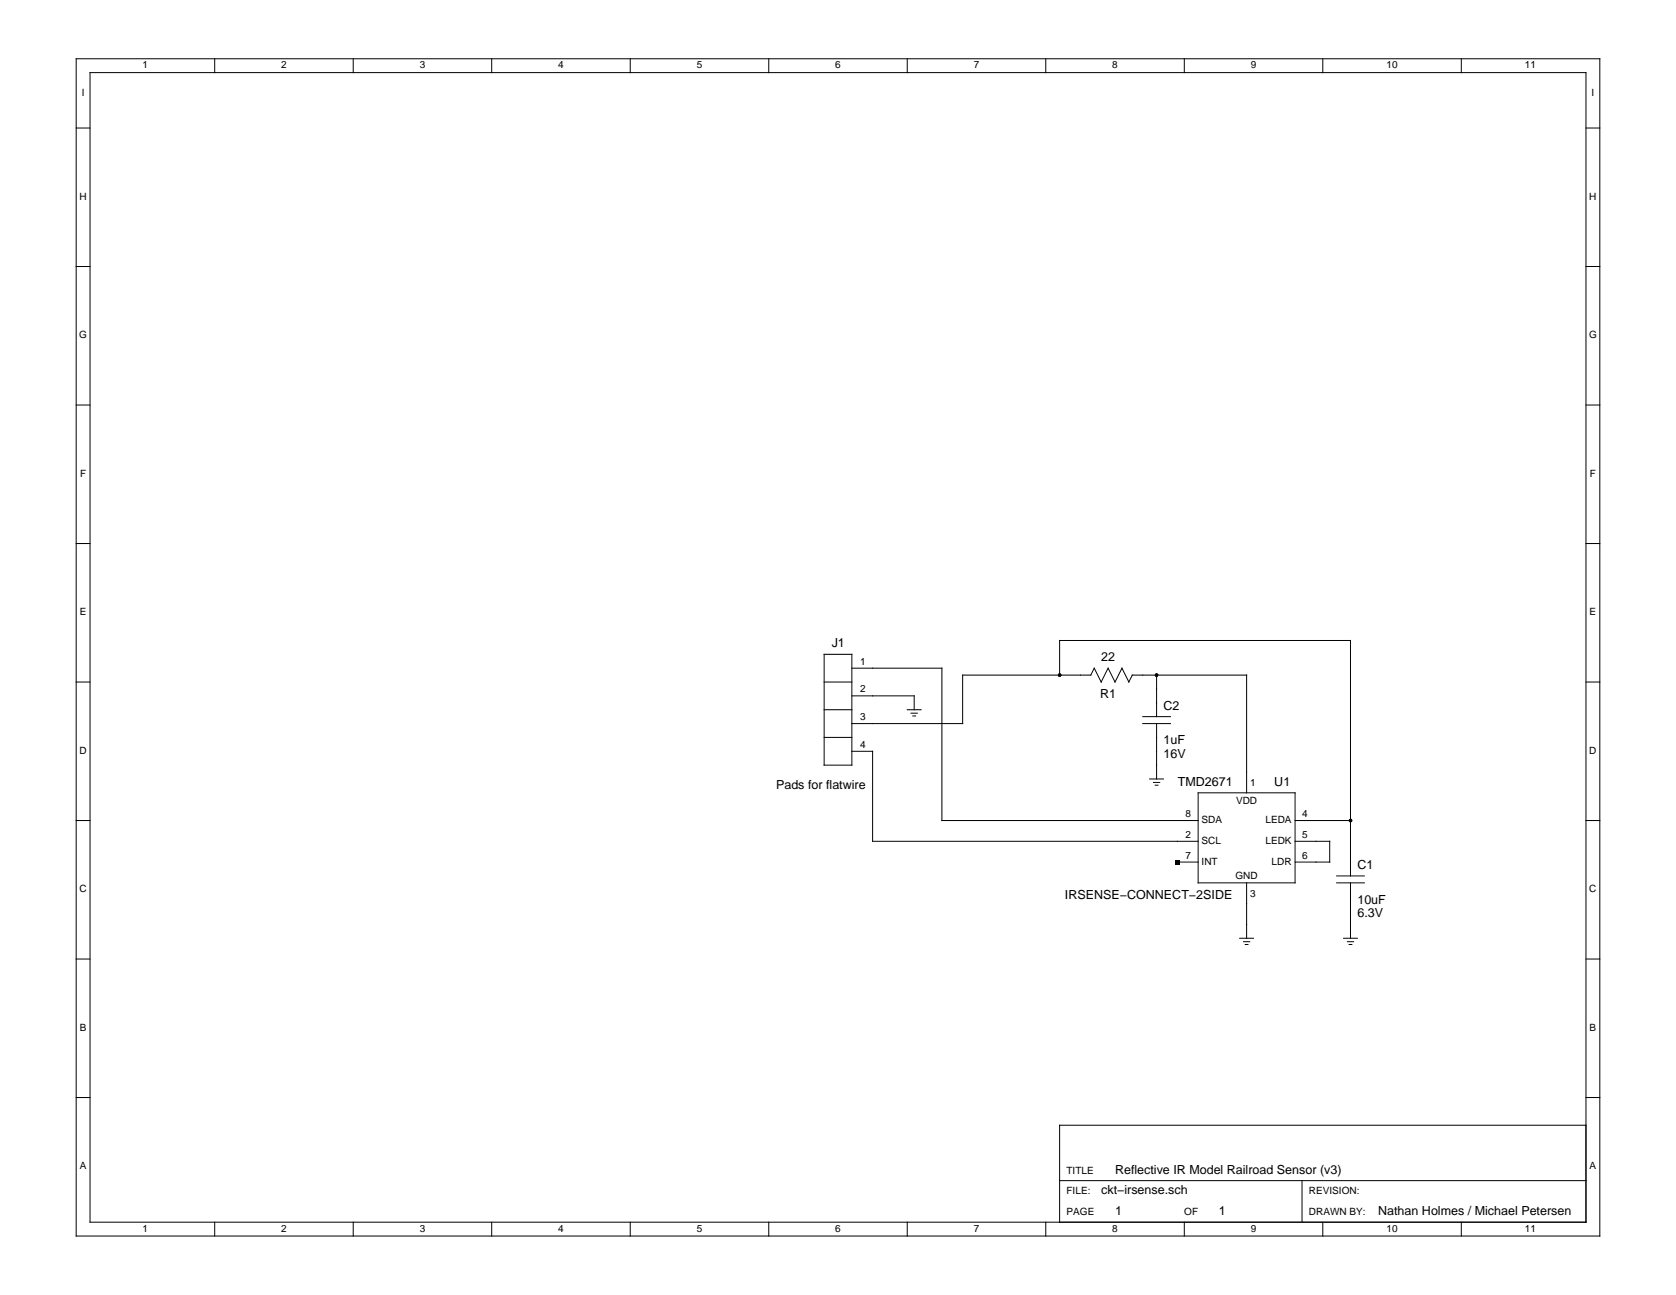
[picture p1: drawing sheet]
<svg xmlns="http://www.w3.org/2000/svg" width="279mm" height="216mm" viewBox="0 0 279 216" stroke-linecap="round" stroke-linejoin="round" font-family="sans-serif">
<g fill="none" stroke="#000" stroke-width=".17">
<path d="M12.7 9.8h254v196.3h-254zM15 12.1h249.4v191.7h-249.4zM35.8 9.8v2.3M58.9 9.8v2.3M82 9.8v2.3M105.1 9.8v2.3M128.2 9.8v2.3M151.2 9.8v2.3M174.3 9.8v2.3M197.4 9.8v2.3M220.5 9.8v2.3M243.6 9.8v2.3"/>
<path d="M12.7 21.3h2.3M264.4 21.3h2.3M12.7 44.4h2.3M264.4 44.4h2.3M12.7 67.5h2.3M264.4 67.5h2.3M12.7 90.6h2.3M264.4 90.6h2.3M12.7 113.7h2.3M137.4 113.7h4.6M137.4 118.3h4.6M137.4 109.1h4.6v18.5h-4.6z"/>
<path d="M142 111.4h15v25.4h42.7M142 116h10.4v2.3M151.2 118.3h2.4M151.9 118.9h1M152.2 119.4h.4M176.6 112.6v-5.8h48.5v39.2M190.5 119.5h4.6M192.8 112.6v6.9M264.4 113.7h2.3M12.7 136.8h2.3M137.4 122.9h4.6M142 120.6h18.5v-8h21.3l.6-1.2 1.2 2.3 1.1-2.3 1.2 2.3 1.1-2.3 1.2 2.3 .5-1.1h19.1v19.6"/>
<path d="M142 125.3h3.5v15h54.2M190.5 120.6h4.6M191.7 129.9h2.3M192.3 130.4h1M192.6 130.9h.4M192.8 120.6v9.3M199.7 132.2h16.2v15h-16.2zM215.9 136.8h9.2M264.4 136.8h2.3M12.7 159.9h2.3M196.3 143.7h3.4M206.7 156.4h2.3"/>
<path d="M207.3 157h1M207.6 157.5h.4M207.8 147.2v9.2M215.9 140.3h5.8v3.4h-5.8M222.8 147.2h4.6M222.8 146h4.6M224 156.4h2.3M224.6 157h1.1M224.9 157.5h.5M225.1 147.2v9.2M264.4 159.9h2.3M12.7 183h2.3"/>
<path d="M176.6 196.8h87.8M217.1 196.8v7M264.4 187.6h-87.8v16.2M264.4 183h2.3M35.8 203.8v2.3M58.9 203.8v2.3M82 203.8v2.3M105.1 203.8v2.3M128.2 203.8v2.3M151.2 203.8v2.3M174.3 203.8v2.3M197.4 203.8v2.3"/>
<path d="M220.5 203.8v2.3M243.6 203.8v2.3"/>
</g>
<g fill="#000">
<path d="M195.9 143.4h.7v.7h-.7z"/>
<circle cx="176.6" cy="112.6" r=".29"/>
<circle cx="192.8" cy="112.6" r=".29"/>
<circle cx="225.1" cy="136.8" r=".29"/>
</g>
<g font-size="2.1">
<text x="138.7" y="107.9">J1</text>
<text x="183.6" y="110.2">22</text>
<text x="183.4" y="116.4">R1</text>
<text x="194" y="118.3">C2</text>
<text x="194" y="124.1">1uF</text>
<text x="129.4" y="131.6">Pads for flatwire</text>
<text x="194" y="126.4">16V</text>
<text x="196.4" y="131">TMD2671</text>
<text x="212.4" y="131">U1</text>
<text x="177.5" y="149.9">IRSENSE−CONNECT−2SIDE</text>
<text x="226.3" y="144.9">C1</text>
<text x="226.3" y="150.7">10uF</text>
<text x="226.3" y="153">6.3V</text>
<text x="185.9" y="195.7">Reflective IR Model Railroad Sensor (v3)</text>
<text x="183.6" y="199.1">ckt−irsense.sch</text>
<text x="185.9" y="202.6">1</text>
<text x="203.2" y="202.6">1</text>
<text x="229.8" y="202.6">Nathan Holmes / Michael Petersen</text>
</g>
<g font-size="1.7">
<text x="23.8" y="11.4">1</text>
<text x="46.9" y="11.4">2</text>
<text x="70" y="11.4">3</text>
<text x="93.1" y="11.4">4</text>
<text x="116.1" y="11.4">5</text>
<text x="139.2" y="11.4">6</text>
<text x="162.3" y="11.4">7</text>
<text x="185.4" y="11.4">8</text>
<text x="208.5" y="11.4">9</text>
<text x="231.1" y="11.4">10</text>
<text x="254.2" y="11.4">11</text>
<text x="13.6" y="16">I</text>
<text x="265.3" y="16">I</text>
<text x="13.3" y="33.3">H</text>
<text x="264.9" y="33.3">H</text>
<text x="13.2" y="56.4">G</text>
<text x="264.9" y="56.4">G</text>
<text x="13.3" y="79.5">F</text>
<text x="265" y="79.5">F</text>
<text x="13.3" y="102.6">E</text>
<text x="265" y="102.6">E</text>
<text x="143.4" y="110.8">1</text>
<text x="143.4" y="115.4">2</text>
<text x="13.3" y="125.7">D</text>
<text x="143.4" y="120.1">3</text>
<text x="143.4" y="124.7">4</text>
<text x="264.9" y="125.7">D</text>
<text x="208.4" y="131">1</text>
<text x="197.7" y="136.2">8</text>
<text x="200.3" y="137.2">SDA</text>
<text x="206.1" y="134">VDD</text>
<text x="211" y="137.2">LEDA</text>
<text x="217.1" y="136.2">4</text>
<text x="197.7" y="139.7">2</text>
<text x="197.7" y="143.1">7</text>
<text x="200.3" y="140.7">SCL</text>
<text x="211" y="140.7">LEDK</text>
<text x="217.1" y="139.7">5</text>
<text x="217.1" y="143.1">6</text>
<text x="13.3" y="148.8">C</text>
<text x="200.3" y="144.2">INT</text>
<text x="206" y="146.6">GND</text>
<text x="208.4" y="149.5">3</text>
<text x="212" y="144.2">LDR</text>
<text x="264.9" y="148.8">C</text>
<text x="13.3" y="171.9">B</text>
<text x="265" y="171.9">B</text>
<text x="13.3" y="195">A</text>
<text x="177.8" y="195.7">TITLE</text>
<text x="265" y="195">A</text>
<text x="177.8" y="199.1">FILE:</text>
<text x="177.8" y="202.6">PAGE</text>
<text x="197.4" y="202.6">OF</text>
<text x="218.2" y="199.1">REVISION:</text>
<text x="218.2" y="202.6">DRAWN BY:</text>
<text x="23.8" y="205.3">1</text>
<text x="46.9" y="205.3">2</text>
<text x="70" y="205.3">3</text>
<text x="93.1" y="205.3">4</text>
<text x="116.1" y="205.3">5</text>
<text x="139.2" y="205.3">6</text>
<text x="162.3" y="205.3">7</text>
<text x="185.4" y="205.3">8</text>
<text x="208.5" y="205.3">9</text>
<text x="231.1" y="205.3">10</text>
<text x="254.2" y="205.3">11</text>
</g>
</svg>
